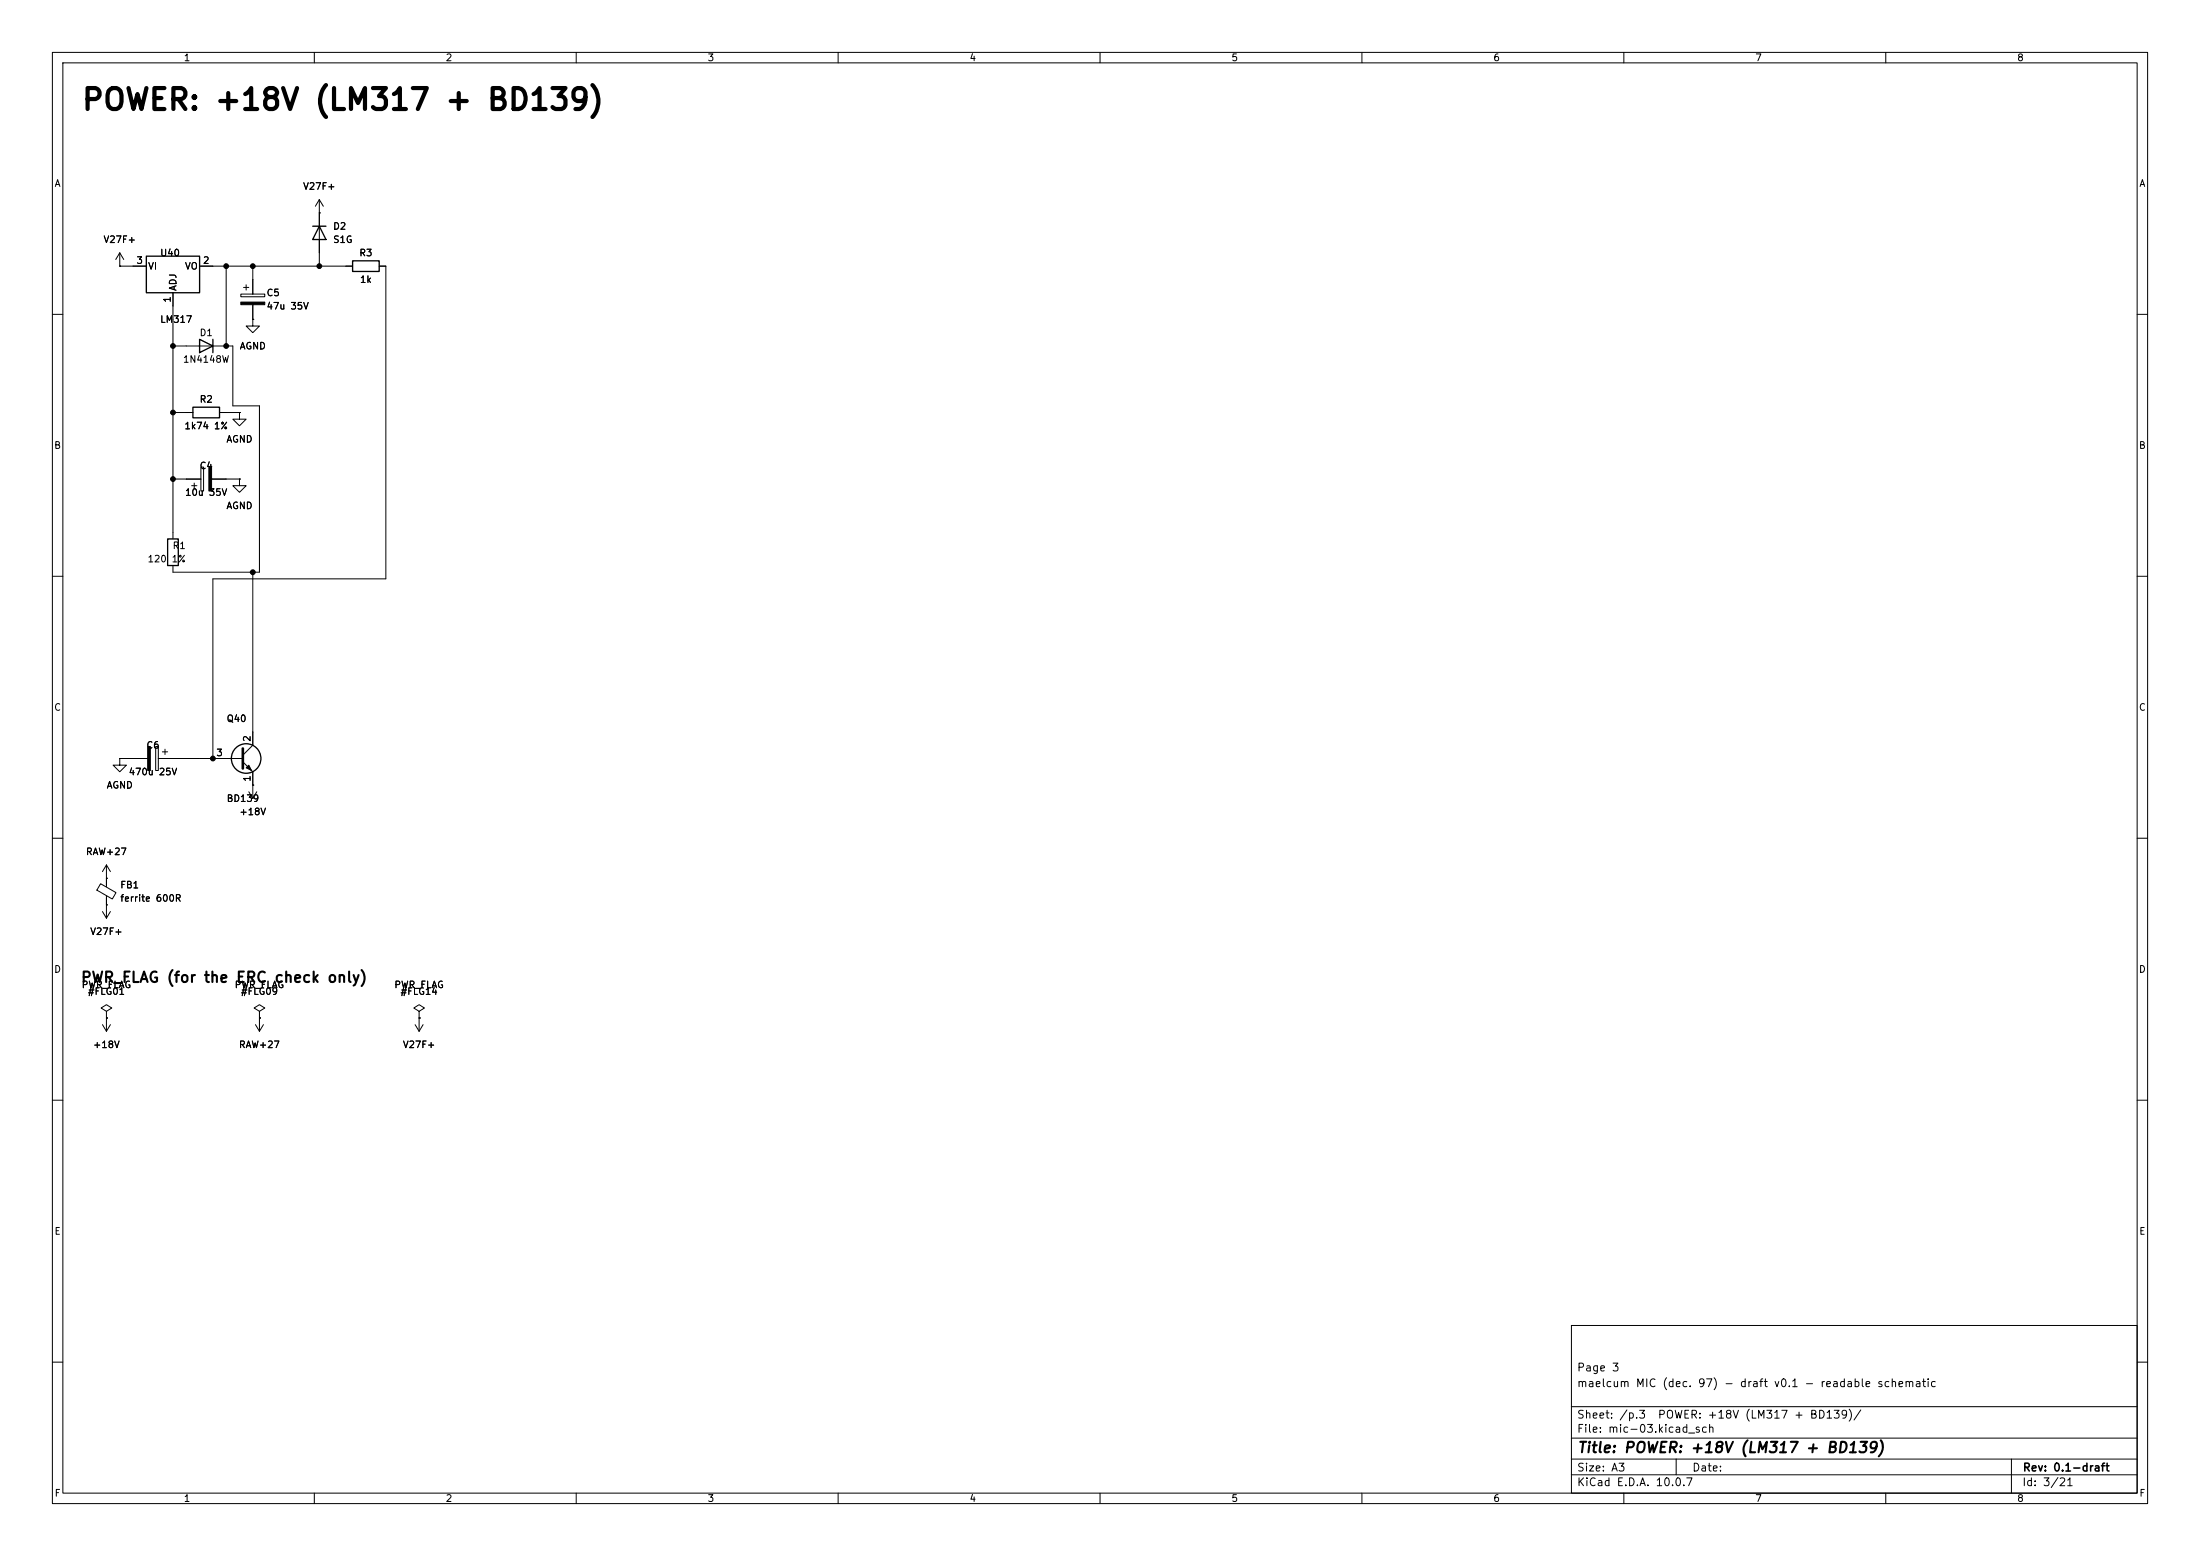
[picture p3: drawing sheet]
(kicad_sch
 (version 20260101)
 (generator "eeschema")
 (generator_version "10.0")
 (paper "A3")
 (title_block
  (title "POWER: +18V (LM317 + BD139)")
  (rev "0.1-draft")
  (comment 1 "maelcum MIC (dec. 97) - draft v0.1 - readable schematic")
  (comment 2 "Page 3"))
 (lib_symbols
  (symbol
   "Regulator_Linear:LM317_TO-220"
   (pin_names
    (offset 0.254)) (exclude_from_sim no) (in_bom yes) (on_board yes)
   (in_pos_files yes)
   (duplicate_pin_numbers_are_jumpers no)
   (property
    "Reference"
    "U" (at -3.81 3.175 0) (show_name no) (do_not_autoplace no) (effects (font (size 1.27 1.27))))
   (property
    "Value"
    "LM317_TO-220" (at 0 3.175 0) (show_name no) (do_not_autoplace no) (effects (font (size 1.27 1.27)) (justify left)))
   (property
    "Footprint"
    "Package_TO_SOT_THT:TO-220-3_Vertical" (at 0 6.35 0) (show_name no) (do_not_autoplace no) (hide yes) (effects (font (size 1.27 1.27)
    (italic yes))))
   (property
    "Datasheet"
    "http://www.ti.com/lit/ds/symlink/lm317.pdf" (at 0 0 0) (show_name no) (do_not_autoplace no) (hide yes) (effects (font (size 1.27 1.27))))
   (property
    "Description"
    "1.5A 35V Adjustable Linear Regulator, TO-220" (at 0 0 0) (show_name no) (do_not_autoplace no) (hide yes) (effects (font (size 1.27 1.27))))
   (property
    "ki_keywords"
    "Adjustable Voltage Regulator 1A Positive" (at 0 0 0) (show_name no) (do_not_autoplace no) (hide yes) (effects (font (size 1.27 1.27))))
   (property
    "ki_fp_filters"
    "TO?220*" (at 0 0 0) (show_name no) (do_not_autoplace no) (hide yes) (effects (font (size 1.27 1.27))))
   (symbol
    "LM317_TO-220_0_1"
    (rectangle (start -5.08 1.905) (end 5.08 -5.08) (stroke (width 0.254) (type default)) (fill (type background))))
   (symbol
    "LM317_TO-220_1_1"
    (pin
    input
    line (at 0 -7.62 90) (length 2.54) (name
    "ADJ" (effects (font (size 1.27 1.27)))) (number
    "1" (effects (font (size 1.27 1.27)))))
    (pin
    power_out
    line (at 7.62 0 180) (length 2.54) (name
    "VO" (effects (font (size 1.27 1.27)))) (number
    "2" (effects (font (size 1.27 1.27)))))
    (pin
    power_in
    line (at -7.62 0 0) (length 2.54) (name
    "VI" (effects (font (size 1.27 1.27)))) (number
    "3" (effects (font (size 1.27 1.27))))))
   (embedded_fonts no))
  (symbol
   "Diode:1N4148W"
   (pin_numbers (hide yes))
   (pin_names (hide yes)) (exclude_from_sim no) (in_bom yes) (on_board yes)
   (in_pos_files yes)
   (duplicate_pin_numbers_are_jumpers no)
   (property
    "Reference"
    "D" (at 0 2.54 0) (show_name no) (do_not_autoplace no) (effects (font (size 1.27 1.27))))
   (property
    "Value"
    "1N4148W" (at 0 -2.54 0) (show_name no) (do_not_autoplace no) (effects (font (size 1.27 1.27))))
   (property
    "Footprint"
    "Diode_SMD:D_SOD-123" (at 0 -4.445 0) (show_name no) (do_not_autoplace no) (hide yes) (effects (font (size 1.27 1.27))))
   (property
    "Datasheet"
    "https://www.vishay.com/docs/85748/1n4148w.pdf" (at 0 0 0) (show_name no) (do_not_autoplace no) (hide yes) (effects (font (size 1.27 1.27))))
   (property
    "Description"
    "75V 0.15A Fast Switching Diode, SOD-123" (at 0 0 0) (show_name no) (do_not_autoplace no) (hide yes) (effects (font (size 1.27 1.27))))
   (property
    "Sim.Device"
    "D" (at 0 0 0) (show_name no) (do_not_autoplace no) (hide yes) (effects (font (size 1.27 1.27))))
   (property
    "Sim.Pins"
    "1=K 2=A" (at 0 0 0) (show_name no) (do_not_autoplace no) (hide yes) (effects (font (size 1.27 1.27))))
   (property
    "ki_keywords"
    "diode" (at 0 0 0) (show_name no) (do_not_autoplace no) (hide yes) (effects (font (size 1.27 1.27))))
   (property
    "ki_fp_filters"
    "D*SOD?123*" (at 0 0 0) (show_name no) (do_not_autoplace no) (hide yes) (effects (font (size 1.27 1.27))))
   (symbol
    "1N4148W_0_1"
    (polyline (pts (xy -1.27 1.27) (xy -1.27 -1.27)) (stroke (width 0.254) (type default)) (fill (type none)))
    (polyline (pts (xy 1.27 1.27) (xy 1.27 -1.27) (xy -1.27 0) (xy 1.27 1.27)) (stroke (width 0.254) (type default)) (fill (type none)))
    (polyline (pts (xy 1.27 0) (xy -1.27 0)) (stroke (width 0) (type default)) (fill (type none))))
   (symbol
    "1N4148W_1_1"
    (pin
    passive
    line (at -3.81 0 0) (length 2.54) (name
    "K" (effects (font (size 1.27 1.27)))) (number
    "1" (effects (font (size 1.27 1.27)))))
    (pin
    passive
    line (at 3.81 0 180) (length 2.54) (name
    "A" (effects (font (size 1.27 1.27)))) (number
    "2" (effects (font (size 1.27 1.27))))))
   (embedded_fonts no))
  (symbol
   "Device:R"
   (pin_numbers (hide yes))
   (pin_names
    (offset 0)) (exclude_from_sim no) (in_bom yes) (on_board yes)
   (in_pos_files yes)
   (duplicate_pin_numbers_are_jumpers no)
   (property
    "Reference"
    "R" (at 2.032 0 90) (show_name no) (do_not_autoplace no) (effects (font (size 1.27 1.27))))
   (property
    "Value"
    "R" (at 0 0 90) (show_name no) (do_not_autoplace no) (effects (font (size 1.27 1.27))))
   (property
    "Footprint"
    "" (at -1.778 0 90) (show_name no) (do_not_autoplace no) (hide yes) (effects (font (size 1.27 1.27))))
   (property
    "Datasheet"
    "" (at 0 0 0) (show_name no) (do_not_autoplace no) (hide yes) (effects (font (size 1.27 1.27))))
   (property
    "Description"
    "Resistor" (at 0 0 0) (show_name no) (do_not_autoplace no) (hide yes) (effects (font (size 1.27 1.27))))
   (property
    "ki_keywords"
    "R res resistor" (at 0 0 0) (show_name no) (do_not_autoplace no) (hide yes) (effects (font (size 1.27 1.27))))
   (property
    "ki_fp_filters"
    "R_*" (at 0 0 0) (show_name no) (do_not_autoplace no) (hide yes) (effects (font (size 1.27 1.27))))
   (symbol
    "R_0_1"
    (rectangle (start -1.016 -2.54) (end 1.016 2.54) (stroke (width 0.254) (type default)) (fill (type none))))
   (symbol
    "R_1_1"
    (pin
    passive
    line (at 0 3.81 270) (length 1.27) (name
    "" (effects (font (size 1.27 1.27)))) (number
    "1" (effects (font (size 1.27 1.27)))))
    (pin
    passive
    line (at 0 -3.81 90) (length 1.27) (name
    "" (effects (font (size 1.27 1.27)))) (number
    "2" (effects (font (size 1.27 1.27))))))
   (embedded_fonts no))
  (symbol
   "Device:C_Polarized"
   (pin_numbers (hide yes))
   (pin_names
    (offset 0.254)) (exclude_from_sim no) (in_bom yes) (on_board yes)
   (in_pos_files yes)
   (duplicate_pin_numbers_are_jumpers no)
   (property
    "Reference"
    "C" (at 0.635 2.54 0) (show_name no) (do_not_autoplace no) (effects (font (size 1.27 1.27)) (justify left)))
   (property
    "Value"
    "C_Polarized" (at 0.635 -2.54 0) (show_name no) (do_not_autoplace no) (effects (font (size 1.27 1.27)) (justify left)))
   (property
    "Footprint"
    "" (at 0.9652 -3.81 0) (show_name no) (do_not_autoplace no) (hide yes) (effects (font (size 1.27 1.27))))
   (property
    "Datasheet"
    "" (at 0 0 0) (show_name no) (do_not_autoplace no) (hide yes) (effects (font (size 1.27 1.27))))
   (property
    "Description"
    "Polarized capacitor" (at 0 0 0) (show_name no) (do_not_autoplace no) (hide yes) (effects (font (size 1.27 1.27))))
   (property
    "ki_keywords"
    "cap capacitor" (at 0 0 0) (show_name no) (do_not_autoplace no) (hide yes) (effects (font (size 1.27 1.27))))
   (property
    "ki_fp_filters"
    "CP_*" (at 0 0 0) (show_name no) (do_not_autoplace no) (hide yes) (effects (font (size 1.27 1.27))))
   (symbol
    "C_Polarized_0_1"
    (rectangle (start -2.286 0.508) (end 2.286 1.016) (stroke (width 0) (type default)) (fill (type none)))
    (polyline (pts (xy -1.778 2.286) (xy -0.762 2.286)) (stroke (width 0) (type default)) (fill (type none)))
    (polyline (pts (xy -1.27 2.794) (xy -1.27 1.778)) (stroke (width 0) (type default)) (fill (type none)))
    (rectangle (start 2.286 -0.508) (end -2.286 -1.016) (stroke (width 0) (type default)) (fill (type outline))))
   (symbol
    "C_Polarized_1_1"
    (pin
    passive
    line (at 0 3.81 270) (length 2.794) (name
    "" (effects (font (size 1.27 1.27)))) (number
    "1" (effects (font (size 1.27 1.27)))))
    (pin
    passive
    line (at 0 -3.81 90) (length 2.794) (name
    "" (effects (font (size 1.27 1.27)))) (number
    "2" (effects (font (size 1.27 1.27))))))
   (embedded_fonts no))
  (symbol
   "power:GND"
   (power global)
   (pin_numbers (hide yes))
   (pin_names
    (offset 0) (hide yes)) (exclude_from_sim no) (in_bom yes) (on_board yes)
   (in_pos_files yes)
   (duplicate_pin_numbers_are_jumpers no)
   (property
    "Reference"
    "#PWR" (at 0 -6.35 0) (show_name no) (do_not_autoplace no) (hide yes) (effects (font (size 1.27 1.27))))
   (property
    "Value"
    "GND" (at 0 -3.81 0) (show_name no) (do_not_autoplace no) (effects (font (size 1.27 1.27))))
   (property
    "Footprint"
    "" (at 0 0 0) (show_name no) (do_not_autoplace no) (hide yes) (effects (font (size 1.27 1.27))))
   (property
    "Datasheet"
    "" (at 0 0 0) (show_name no) (do_not_autoplace no) (hide yes) (effects (font (size 1.27 1.27))))
   (property
    "Description"
    "Power symbol creates a global label with name \"GND\" , ground" (at 0 0 0) (show_name no) (do_not_autoplace no) (hide yes) (effects (font (size 1.27 1.27))))
   (property
    "ki_keywords"
    "global power" (at 0 0 0) (show_name no) (do_not_autoplace no) (hide yes) (effects (font (size 1.27 1.27))))
   (symbol
    "GND_0_1"
    (polyline (pts (xy 0 0) (xy 0 -1.27) (xy 1.27 -1.27) (xy 0 -2.54) (xy -1.27 -1.27) (xy 0 -1.27)) (stroke (width 0) (type default)) (fill (type none))))
   (symbol
    "GND_1_1"
    (pin
    power_in
    line (at 0 0 270) (length 0) (name
    "" (effects (font (size 1.27 1.27)))) (number
    "1" (effects (font (size 1.27 1.27))))))
   (embedded_fonts no))
  (symbol
   "Device:D"
   (pin_numbers (hide yes))
   (pin_names
    (offset 1.016) (hide yes)) (exclude_from_sim no) (in_bom yes) (on_board yes)
   (in_pos_files yes)
   (duplicate_pin_numbers_are_jumpers no)
   (property
    "Reference"
    "D" (at 0 2.54 0) (show_name no) (do_not_autoplace no) (effects (font (size 1.27 1.27))))
   (property
    "Value"
    "D" (at 0 -2.54 0) (show_name no) (do_not_autoplace no) (effects (font (size 1.27 1.27))))
   (property
    "Footprint"
    "" (at 0 0 0) (show_name no) (do_not_autoplace no) (hide yes) (effects (font (size 1.27 1.27))))
   (property
    "Datasheet"
    "" (at 0 0 0) (show_name no) (do_not_autoplace no) (hide yes) (effects (font (size 1.27 1.27))))
   (property
    "Description"
    "Diode" (at 0 0 0) (show_name no) (do_not_autoplace no) (hide yes) (effects (font (size 1.27 1.27))))
   (property
    "Sim.Device"
    "D" (at 0 0 0) (show_name no) (do_not_autoplace no) (hide yes) (effects (font (size 1.27 1.27))))
   (property
    "Sim.Pins"
    "1=K 2=A" (at 0 0 0) (show_name no) (do_not_autoplace no) (hide yes) (effects (font (size 1.27 1.27))))
   (property
    "ki_keywords"
    "diode" (at 0 0 0) (show_name no) (do_not_autoplace no) (hide yes) (effects (font (size 1.27 1.27))))
   (property
    "ki_fp_filters"
    "TO-???* *_Diode_* *SingleDiode* D_*" (at 0 0 0) (show_name no) (do_not_autoplace no) (hide yes) (effects (font (size 1.27 1.27))))
   (symbol
    "D_0_1"
    (polyline (pts (xy -1.27 1.27) (xy -1.27 -1.27)) (stroke (width 0.254) (type default)) (fill (type none)))
    (polyline (pts (xy 1.27 1.27) (xy 1.27 -1.27) (xy -1.27 0) (xy 1.27 1.27)) (stroke (width 0.254) (type default)) (fill (type none)))
    (polyline (pts (xy 1.27 0) (xy -1.27 0)) (stroke (width 0) (type default)) (fill (type none))))
   (symbol
    "D_1_1"
    (pin
    passive
    line (at -3.81 0 0) (length 2.54) (name
    "K" (effects (font (size 1.27 1.27)))) (number
    "1" (effects (font (size 1.27 1.27)))))
    (pin
    passive
    line (at 3.81 0 180) (length 2.54) (name
    "A" (effects (font (size 1.27 1.27)))) (number
    "2" (effects (font (size 1.27 1.27))))))
   (embedded_fonts no))
  (symbol
   "power:+15V"
   (power global)
   (pin_numbers (hide yes))
   (pin_names
    (offset 0) (hide yes)) (exclude_from_sim no) (in_bom yes) (on_board yes)
   (in_pos_files yes)
   (duplicate_pin_numbers_are_jumpers no)
   (property
    "Reference"
    "#PWR" (at 0 -3.81 0) (show_name no) (do_not_autoplace no) (hide yes) (effects (font (size 1.27 1.27))))
   (property
    "Value"
    "+15V" (at 0 3.556 0) (show_name no) (do_not_autoplace no) (effects (font (size 1.27 1.27))))
   (property
    "Footprint"
    "" (at 0 0 0) (show_name no) (do_not_autoplace no) (hide yes) (effects (font (size 1.27 1.27))))
   (property
    "Datasheet"
    "" (at 0 0 0) (show_name no) (do_not_autoplace no) (hide yes) (effects (font (size 1.27 1.27))))
   (property
    "Description"
    "Power symbol creates a global label with name \"+15V\"" (at 0 0 0) (show_name no) (do_not_autoplace no) (hide yes) (effects (font (size 1.27 1.27))))
   (property
    "ki_keywords"
    "global power" (at 0 0 0) (show_name no) (do_not_autoplace no) (hide yes) (effects (font (size 1.27 1.27))))
   (symbol
    "+15V_0_1"
    (polyline (pts (xy -0.762 1.27) (xy 0 2.54)) (stroke (width 0) (type default)) (fill (type none)))
    (polyline (pts (xy 0 2.54) (xy 0.762 1.27)) (stroke (width 0) (type default)) (fill (type none)))
    (polyline (pts (xy 0 0) (xy 0 2.54)) (stroke (width 0) (type default)) (fill (type none))))
   (symbol
    "+15V_1_1"
    (pin
    power_in
    line (at 0 0 90) (length 0) (name
    "" (effects (font (size 1.27 1.27)))) (number
    "1" (effects (font (size 1.27 1.27))))))
   (embedded_fonts no))
  (symbol
   "Transistor_BJT:BD139"
   (pin_names
    (offset 0) (hide yes)) (exclude_from_sim no) (in_bom yes) (on_board yes)
   (in_pos_files yes)
   (duplicate_pin_numbers_are_jumpers no)
   (property
    "Reference"
    "Q" (at 5.08 1.905 0) (show_name no) (do_not_autoplace no) (effects (font (size 1.27 1.27)) (justify left)))
   (property
    "Value"
    "BD139" (at 5.08 0 0) (show_name no) (do_not_autoplace no) (effects (font (size 1.27 1.27)) (justify left)))
   (property
    "Footprint"
    "Package_TO_SOT_THT:TO-126-3_Vertical" (at 5.08 -1.905 0) (show_name no) (do_not_autoplace no) (hide yes) (effects (font (size 1.27 1.27)
    (italic yes)) (justify left)))
   (property
    "Datasheet"
    "http://www.st.com/internet/com/TECHNICAL_RESOURCES/TECHNICAL_LITERATURE/DATASHEET/CD00001225.pdf" (at 0 0 0) (show_name no) (do_not_autoplace no) (hide yes) (effects (font (size 1.27 1.27)) (justify left)))
   (property
    "Description"
    "1.5A Ic, 80V Vce, Low Voltage Transistor, TO-126" (at 0 0 0) (show_name no) (do_not_autoplace no) (hide yes) (effects (font (size 1.27 1.27))))
   (property
    "Sim.Device"
    "NPN" (at 0 0 0) (show_name no) (do_not_autoplace no) (hide yes) (effects (font (size 1.27 1.27))))
   (property
    "Sim.Pins"
    "1=E 2=C 3=B" (at 0 0 0) (show_name no) (do_not_autoplace no) (hide yes) (effects (font (size 1.27 1.27))))
   (property
    "ki_keywords"
    "Low Voltage Transistor" (at 0 0 0) (show_name no) (do_not_autoplace no) (hide yes) (effects (font (size 1.27 1.27))))
   (symbol
    "BD139_0_1"
    (polyline (pts (xy -2.54 0) (xy 0.635 0)) (stroke (width 0) (type default)) (fill (type none)))
    (polyline (pts (xy 0.635 1.905) (xy 0.635 -1.905)) (stroke (width 0.508) (type default)) (fill (type none)))
    (circle (center 1.27 0) (radius 2.8194) (stroke (width 0.254) (type default)) (fill (type none))))
   (symbol
    "BD139_1_1"
    (polyline (pts (xy 0.635 0.635) (xy 2.54 2.54)) (stroke (width 0) (type default)) (fill (type none)))
    (polyline (pts (xy 0.635 -0.635) (xy 2.54 -2.54)) (stroke (width 0) (type default)) (fill (type none)))
    (polyline (pts (xy 1.27 -1.778) (xy 1.778 -1.27) (xy 2.286 -2.286) (xy 1.27 -1.778)) (stroke (width 0) (type default)) (fill (type outline)))
    (pin
    passive
    line (at 2.54 -5.08 90) (length 2.54) (name
    "E" (effects (font (size 1.27 1.27)))) (number
    "1" (effects (font (size 1.27 1.27)))))
    (pin
    passive
    line (at 2.54 5.08 270) (length 2.54) (name
    "C" (effects (font (size 1.27 1.27)))) (number
    "2" (effects (font (size 1.27 1.27)))))
    (pin
    input
    line (at -5.08 0 0) (length 2.54) (name
    "B" (effects (font (size 1.27 1.27)))) (number
    "3" (effects (font (size 1.27 1.27))))))
   (embedded_fonts no)
   (property
    "ki_fp_filters"
    "TO?126*" (at 0 0 0) (show_name no) (do_not_autoplace no) (hide yes) (effects (font (size 1.27 1.27)))))
  (symbol
   "Device:FerriteBead_Small"
   (pin_numbers (hide yes))
   (pin_names
    (offset 0)) (exclude_from_sim no) (in_bom yes) (on_board yes)
   (in_pos_files yes)
   (duplicate_pin_numbers_are_jumpers no)
   (property
    "Reference"
    "FB" (at 1.905 1.27 0) (show_name no) (do_not_autoplace no) (effects (font (size 1.27 1.27)) (justify left)))
   (property
    "Value"
    "FerriteBead_Small" (at 1.905 -1.27 0) (show_name no) (do_not_autoplace no) (effects (font (size 1.27 1.27)) (justify left)))
   (property
    "Footprint"
    "" (at -1.778 0 90) (show_name no) (do_not_autoplace no) (hide yes) (effects (font (size 1.27 1.27))))
   (property
    "Datasheet"
    "" (at 0 0 0) (show_name no) (do_not_autoplace no) (hide yes) (effects (font (size 1.27 1.27))))
   (property
    "Description"
    "Ferrite bead, small symbol" (at 0 0 0) (show_name no) (do_not_autoplace no) (hide yes) (effects (font (size 1.27 1.27))))
   (property
    "ki_keywords"
    "L ferrite bead inductor filter" (at 0 0 0) (show_name no) (do_not_autoplace no) (hide yes) (effects (font (size 1.27 1.27))))
   (property
    "ki_fp_filters"
    "Inductor_* L_* *Ferrite*" (at 0 0 0) (show_name no) (do_not_autoplace no) (hide yes) (effects (font (size 1.27 1.27))))
   (symbol
    "FerriteBead_Small_0_1"
    (polyline (pts (xy -1.8288 0.2794) (xy -1.1176 1.4986) (xy 1.8288 -0.2032) (xy 1.1176 -1.4224) (xy -1.8288 0.2794)) (stroke (width 0) (type default)) (fill (type none)))
    (polyline (pts (xy 0 0.889) (xy 0 1.2954)) (stroke (width 0) (type default)) (fill (type none)))
    (polyline (pts (xy 0 -1.27) (xy 0 -0.7874)) (stroke (width 0) (type default)) (fill (type none))))
   (symbol
    "FerriteBead_Small_1_1"
    (pin
    passive
    line (at 0 2.54 270) (length 1.27) (name
    "" (effects (font (size 1.27 1.27)))) (number
    "1" (effects (font (size 1.27 1.27)))))
    (pin
    passive
    line (at 0 -2.54 90) (length 1.27) (name
    "" (effects (font (size 1.27 1.27)))) (number
    "2" (effects (font (size 1.27 1.27))))))
   (embedded_fonts no))
  (symbol
   "power:PWR_FLAG"
   (power global)
   (pin_numbers (hide yes))
   (pin_names
    (offset 0) (hide yes)) (exclude_from_sim no) (in_bom yes) (on_board yes)
   (in_pos_files yes)
   (duplicate_pin_numbers_are_jumpers no)
   (property
    "Reference"
    "#FLG" (at 0 1.905 0) (show_name no) (do_not_autoplace no) (hide yes) (effects (font (size 1.27 1.27))))
   (property
    "Value"
    "PWR_FLAG" (at 0 3.81 0) (show_name no) (do_not_autoplace no) (effects (font (size 1.27 1.27))))
   (property
    "Footprint"
    "" (at 0 0 0) (show_name no) (do_not_autoplace no) (hide yes) (effects (font (size 1.27 1.27))))
   (property
    "Datasheet"
    "" (at 0 0 0) (show_name no) (do_not_autoplace no) (hide yes) (effects (font (size 1.27 1.27))))
   (property
    "Description"
    "Special symbol for telling ERC where power comes from" (at 0 0 0) (show_name no) (do_not_autoplace no) (hide yes) (effects (font (size 1.27 1.27))))
   (property
    "ki_keywords"
    "flag power" (at 0 0 0) (show_name no) (do_not_autoplace no) (hide yes) (effects (font (size 1.27 1.27))))
   (symbol
    "PWR_FLAG_0_0"
    (pin
    power_out
    line (at 0 0 90) (length 0) (name
    "" (effects (font (size 1.27 1.27)))) (number
    "1" (effects (font (size 1.27 1.27))))))
   (symbol
    "PWR_FLAG_0_1"
    (polyline (pts (xy 0 0) (xy 0 1.27) (xy -1.016 1.905) (xy 0 2.54) (xy 1.016 1.905) (xy 0 1.27)) (stroke (width 0) (type default)) (fill (type none))))
   (embedded_fonts no)))
 (text
  "POWER: +18V (LM317 + BD139)"
  (exclude_from_sim no)
  (at 15.24 21.59 0)
  (effects (font (size 4 4)
    (bold yes)) (justify left bottom)))
 (symbol
  (lib_id "Regulator_Linear:LM317_TO-220")
  (at 33.02 50.8 0)
  (unit 1)
  (body_style 1)
  (exclude_from_sim no)
  (in_bom yes)
  (on_board yes)
  (dnp no)
  (property
   "Reference"
   "U40" (at 30.48 48.26 0) (effects (font (size 1.27 1.27)) (justify left)))
  (property
   "Value"
   "LM317" (at 30.48 60.96 0) (effects (font (size 1.27 1.27)) (justify left)))
  (property
   "Footprint"
   "Package_TO_SOT_THT:TO-220-3_Vertical" (at 33.02 50.8 0) (effects (font (size 1.27 1.27)) (justify left) (hide yes)))
  (property
   "Datasheet"
   "" (at 33.02 50.8 0) (effects (font (size 1.27 1.27)) (justify left) (hide yes)))
  (pin
   "1")
  (pin
   "2")
  (pin
   "3")
  (instances (project
    "mic" (path
    "/5cabb6df-eb66-5854-b013-2a2de3529069/1c210a3e-bf9b-57e9-8def-6965a4151c68" (reference "U40") (unit 1)))))
 (wire
  (pts (xy 33.02 58.42) (xy 33.02 60.96))
  (stroke (width 0) (type default)))
 (symbol
  (lib_id "Diode:1N4148W")
  (at 39.37 66.04 180)
  (unit 1)
  (body_style 1)
  (exclude_from_sim no)
  (in_bom yes)
  (on_board yes)
  (dnp no)
  (property
   "Reference"
   "D1" (at 39.37 63.5 0) (effects (font (size 1.27 1.27))))
  (property
   "Value"
   "1N4148W" (at 39.37 68.58 0) (effects (font (size 1.27 1.27))))
  (property
   "Footprint"
   "Diode_SMD:D_SOD-123" (at 39.37 66.04 0) (effects (font (size 1.27 1.27)) (justify left) (hide yes)))
  (property
   "Datasheet"
   "" (at 39.37 66.04 0) (effects (font (size 1.27 1.27)) (justify left) (hide yes)))
  (property
   "Nota"
   "scarica Cadj" (at 39.37 66.04 0) (effects (font (size 1.27 1.27)) (justify left) (hide yes)))
  (pin
   "1")
  (pin
   "2")
  (instances (project
    "mic" (path
    "/5cabb6df-eb66-5854-b013-2a2de3529069/1c210a3e-bf9b-57e9-8def-6965a4151c68" (reference "D1") (unit 1)))))
 (symbol
  (lib_id "Device:R")
  (at 39.37 78.74 90)
  (unit 1)
  (body_style 1)
  (exclude_from_sim no)
  (in_bom yes)
  (on_board yes)
  (dnp no)
  (property
   "Reference"
   "R2" (at 39.37 76.2 90) (effects (font (size 1.27 1.27))))
  (property
   "Value"
   "1k74 1%" (at 39.37 81.28 90) (effects (font (size 1.27 1.27))))
  (property
   "Footprint"
   "Resistor_SMD:R_0805_2012Metric" (at 39.37 78.74 0) (effects (font (size 1.27 1.27)) (justify left) (hide yes)))
  (property
   "Datasheet"
   "" (at 39.37 78.74 0) (effects (font (size 1.27 1.27)) (justify left) (hide yes)))
  (property
   "Nota"
   "E96 1,74k = 19,4 V (fx-send NOTE punto 16)" (at 39.37 78.74 0) (effects (font (size 1.27 1.27)) (justify left) (hide yes)))
  (pin
   "1")
  (pin
   "2")
  (instances (project
    "mic" (path
    "/5cabb6df-eb66-5854-b013-2a2de3529069/1c210a3e-bf9b-57e9-8def-6965a4151c68" (reference "R2") (unit 1)))))
 (symbol
  (lib_id "Device:C_Polarized")
  (at 39.37 91.44 90)
  (unit 1)
  (body_style 1)
  (exclude_from_sim no)
  (in_bom yes)
  (on_board yes)
  (dnp no)
  (property
   "Reference"
   "C4" (at 39.37 88.9 90) (effects (font (size 1.27 1.27))))
  (property
   "Value"
   "10u 35V" (at 39.37 93.98 90) (effects (font (size 1.27 1.27))))
  (property
   "Footprint"
   "Capacitor_THT:CP_Radial_D5.0mm_P2.00mm" (at 39.37 91.44 0) (effects (font (size 1.27 1.27)) (justify left) (hide yes)))
  (property
   "Datasheet"
   "" (at 39.37 91.44 0) (effects (font (size 1.27 1.27)) (justify left) (hide yes)))
  (pin
   "1")
  (pin
   "2")
  (instances (project
    "mic" (path
    "/5cabb6df-eb66-5854-b013-2a2de3529069/1c210a3e-bf9b-57e9-8def-6965a4151c68" (reference "C4") (unit 1)))))
 (symbol
  (lib_id "Device:R")
  (at 33.02 105.41 180)
  (unit 1)
  (body_style 1)
  (exclude_from_sim no)
  (in_bom yes)
  (on_board yes)
  (dnp no)
  (property
   "Reference"
   "R1" (at 35.56 104.14 0) (effects (font (size 1.27 1.27)) (justify left)))
  (property
   "Value"
   "120 1%" (at 35.56 106.68 0) (effects (font (size 1.27 1.27)) (justify left)))
  (property
   "Footprint"
   "Resistor_SMD:R_0805_2012Metric" (at 33.02 105.41 0) (effects (font (size 1.27 1.27)) (justify left) (hide yes)))
  (property
   "Datasheet"
   "" (at 33.02 105.41 0) (effects (font (size 1.27 1.27)) (justify left) (hide yes)))
  (pin
   "1")
  (pin
   "2")
  (instances (project
    "mic" (path
    "/5cabb6df-eb66-5854-b013-2a2de3529069/1c210a3e-bf9b-57e9-8def-6965a4151c68" (reference "R1") (unit 1)))))
 (wire
  (pts (xy 33.02 60.96) (xy 33.02 66.04))
  (stroke (width 0) (type default)))
 (wire
  (pts (xy 33.02 66.04) (xy 35.56 66.04))
  (stroke (width 0) (type default)))
 (wire
  (pts (xy 33.02 66.04) (xy 33.02 78.74))
  (stroke (width 0) (type default)))
 (wire
  (pts (xy 33.02 78.74) (xy 35.56 78.74))
  (stroke (width 0) (type default)))
 (wire
  (pts (xy 33.02 78.74) (xy 33.02 91.44))
  (stroke (width 0) (type default)))
 (wire
  (pts (xy 33.02 91.44) (xy 35.56 91.44))
  (stroke (width 0) (type default)))
 (wire
  (pts (xy 33.02 91.44) (xy 33.02 101.6))
  (stroke (width 0) (type default)))
 (junction
  (at 33.02 66.04)
  (diameter 0)
  (color 0 0 0 0))
 (junction
  (at 33.02 78.74)
  (diameter 0)
  (color 0 0 0 0))
 (junction
  (at 33.02 91.44)
  (diameter 0)
  (color 0 0 0 0))
 (wire
  (pts (xy 43.18 78.74) (xy 45.72 78.74))
  (stroke (width 0) (type default)))
 (symbol
  (lib_id "power:GND")
  (at 45.72 78.74 0)
  (unit 1)
  (body_style 1)
  (exclude_from_sim no)
  (in_bom yes)
  (on_board yes)
  (dnp no)
  (property
   "Reference"
   "#PWR001" (at 45.72 78.74 0) (effects (font (size 1.27 1.27)) (justify left) (hide yes)))
  (property
   "Value"
   "AGND" (at 45.72 83.82 0) (effects (font (size 1.27 1.27))))
  (property
   "Footprint"
   "" (at 45.72 78.74 0) (effects (font (size 1.27 1.27)) (justify left) (hide yes)))
  (property
   "Datasheet"
   "" (at 45.72 78.74 0) (effects (font (size 1.27 1.27)) (justify left) (hide yes)))
  (pin
   "1")
  (instances (project
    "mic" (path
    "/5cabb6df-eb66-5854-b013-2a2de3529069/1c210a3e-bf9b-57e9-8def-6965a4151c68" (reference "#PWR001") (unit 1)))))
 (wire
  (pts (xy 43.18 91.44) (xy 45.72 91.44))
  (stroke (width 0) (type default)))
 (symbol
  (lib_id "power:GND")
  (at 45.72 91.44 0)
  (unit 1)
  (body_style 1)
  (exclude_from_sim no)
  (in_bom yes)
  (on_board yes)
  (dnp no)
  (property
   "Reference"
   "#PWR002" (at 45.72 91.44 0) (effects (font (size 1.27 1.27)) (justify left) (hide yes)))
  (property
   "Value"
   "AGND" (at 45.72 96.52 0) (effects (font (size 1.27 1.27))))
  (property
   "Footprint"
   "" (at 45.72 91.44 0) (effects (font (size 1.27 1.27)) (justify left) (hide yes)))
  (property
   "Datasheet"
   "" (at 45.72 91.44 0) (effects (font (size 1.27 1.27)) (justify left) (hide yes)))
  (pin
   "1")
  (instances (project
    "mic" (path
    "/5cabb6df-eb66-5854-b013-2a2de3529069/1c210a3e-bf9b-57e9-8def-6965a4151c68" (reference "#PWR002") (unit 1)))))
 (wire
  (pts (xy 40.64 50.8) (xy 43.18 50.8))
  (stroke (width 0) (type default)))
 (symbol
  (lib_id "Device:C_Polarized")
  (at 48.26 57.15 0)
  (unit 1)
  (body_style 1)
  (exclude_from_sim no)
  (in_bom yes)
  (on_board yes)
  (dnp no)
  (property
   "Reference"
   "C5" (at 50.8 55.88 0) (effects (font (size 1.27 1.27)) (justify left)))
  (property
   "Value"
   "47u 35V" (at 50.8 58.42 0) (effects (font (size 1.27 1.27)) (justify left)))
  (property
   "Footprint"
   "Capacitor_THT:CP_Radial_D6.3mm_P2.50mm" (at 48.26 57.15 0) (effects (font (size 1.27 1.27)) (justify left) (hide yes)))
  (property
   "Datasheet"
   "" (at 48.26 57.15 0) (effects (font (size 1.27 1.27)) (justify left) (hide yes)))
  (pin
   "1")
  (pin
   "2")
  (instances (project
    "mic" (path
    "/5cabb6df-eb66-5854-b013-2a2de3529069/1c210a3e-bf9b-57e9-8def-6965a4151c68" (reference "C5") (unit 1)))))
 (symbol
  (lib_id "Device:D")
  (at 60.96 44.45 270)
  (unit 1)
  (body_style 1)
  (exclude_from_sim no)
  (in_bom yes)
  (on_board yes)
  (dnp no)
  (property
   "Reference"
   "D2" (at 63.5 43.18 90) (effects (font (size 1.27 1.27)) (justify left)))
  (property
   "Value"
   "S1G" (at 63.5 45.72 90) (effects (font (size 1.27 1.27)) (justify left)))
  (property
   "Footprint"
   "Diode_SMD:D_SMA" (at 60.96 44.45 0) (effects (font (size 1.27 1.27)) (justify left) (hide yes)))
  (property
   "Datasheet"
   "" (at 60.96 44.45 0) (effects (font (size 1.27 1.27)) (justify left) (hide yes)))
  (property
   "Nota"
   "protezione inversa" (at 60.96 44.45 0) (effects (font (size 1.27 1.27)) (justify left) (hide yes)))
  (pin
   "1")
  (pin
   "2")
  (instances (project
    "mic" (path
    "/5cabb6df-eb66-5854-b013-2a2de3529069/1c210a3e-bf9b-57e9-8def-6965a4151c68" (reference "D2") (unit 1)))))
 (symbol
  (lib_id "Device:R")
  (at 69.85 50.8 90)
  (unit 1)
  (body_style 1)
  (exclude_from_sim no)
  (in_bom yes)
  (on_board yes)
  (dnp no)
  (property
   "Reference"
   "R3" (at 69.85 48.26 90) (effects (font (size 1.27 1.27))))
  (property
   "Value"
   "1k" (at 69.85 53.34 90) (effects (font (size 1.27 1.27))))
  (property
   "Footprint"
   "Resistor_SMD:R_0805_2012Metric" (at 69.85 50.8 0) (effects (font (size 1.27 1.27)) (justify left) (hide yes)))
  (property
   "Datasheet"
   "" (at 69.85 50.8 0) (effects (font (size 1.27 1.27)) (justify left) (hide yes)))
  (property
   "Nota"
   "NOTA: cap-moltiplicatore come il FX-SEND (~50 mA)" (at 69.85 50.8 0) (effects (font (size 1.27 1.27)) (justify left) (hide yes)))
  (pin
   "1")
  (pin
   "2")
  (instances (project
    "mic" (path
    "/5cabb6df-eb66-5854-b013-2a2de3529069/1c210a3e-bf9b-57e9-8def-6965a4151c68" (reference "R3") (unit 1)))))
 (wire
  (pts (xy 43.18 50.8) (xy 48.26 50.8))
  (stroke (width 0) (type default)))
 (wire
  (pts (xy 48.26 50.8) (xy 48.26 53.34))
  (stroke (width 0) (type default)))
 (wire
  (pts (xy 48.26 50.8) (xy 60.96 50.8))
  (stroke (width 0) (type default)))
 (wire
  (pts (xy 60.96 50.8) (xy 60.96 48.26))
  (stroke (width 0) (type default)))
 (wire
  (pts (xy 60.96 50.8) (xy 66.04 50.8))
  (stroke (width 0) (type default)))
 (junction
  (at 48.26 50.8)
  (diameter 0)
  (color 0 0 0 0))
 (junction
  (at 60.96 50.8)
  (diameter 0)
  (color 0 0 0 0))
 (symbol
  (lib_id "power:GND")
  (at 48.26 60.96 0)
  (unit 1)
  (body_style 1)
  (exclude_from_sim no)
  (in_bom yes)
  (on_board yes)
  (dnp no)
  (property
   "Reference"
   "#PWR003" (at 48.26 60.96 0) (effects (font (size 1.27 1.27)) (justify left) (hide yes)))
  (property
   "Value"
   "AGND" (at 48.26 66.04 0) (effects (font (size 1.27 1.27))))
  (property
   "Footprint"
   "" (at 48.26 60.96 0) (effects (font (size 1.27 1.27)) (justify left) (hide yes)))
  (property
   "Datasheet"
   "" (at 48.26 60.96 0) (effects (font (size 1.27 1.27)) (justify left) (hide yes)))
  (pin
   "1")
  (instances (project
    "mic" (path
    "/5cabb6df-eb66-5854-b013-2a2de3529069/1c210a3e-bf9b-57e9-8def-6965a4151c68" (reference "#PWR003") (unit 1)))))
 (symbol
  (lib_id "power:+15V")
  (at 60.96 40.64 0)
  (unit 1)
  (body_style 1)
  (exclude_from_sim no)
  (in_bom yes)
  (on_board yes)
  (dnp no)
  (property
   "Reference"
   "#PWR004" (at 60.96 40.64 0) (effects (font (size 1.27 1.27)) (justify left) (hide yes)))
  (property
   "Value"
   "V27F+" (at 60.96 35.56 0) (effects (font (size 1.27 1.27))))
  (property
   "Footprint"
   "" (at 60.96 40.64 0) (effects (font (size 1.27 1.27)) (justify left) (hide yes)))
  (property
   "Datasheet"
   "" (at 60.96 40.64 0) (effects (font (size 1.27 1.27)) (justify left) (hide yes)))
  (pin
   "1")
  (instances (project
    "mic" (path
    "/5cabb6df-eb66-5854-b013-2a2de3529069/1c210a3e-bf9b-57e9-8def-6965a4151c68" (reference "#PWR004") (unit 1)))))
 (wire
  (pts (xy 25.4 50.8) (xy 22.86 50.8))
  (stroke (width 0) (type default)))
 (symbol
  (lib_id "power:+15V")
  (at 22.86 50.8 0)
  (unit 1)
  (body_style 1)
  (exclude_from_sim no)
  (in_bom yes)
  (on_board yes)
  (dnp no)
  (property
   "Reference"
   "#PWR005" (at 22.86 50.8 0) (effects (font (size 1.27 1.27)) (justify left) (hide yes)))
  (property
   "Value"
   "V27F+" (at 22.86 45.72 0) (effects (font (size 1.27 1.27))))
  (property
   "Footprint"
   "" (at 22.86 50.8 0) (effects (font (size 1.27 1.27)) (justify left) (hide yes)))
  (property
   "Datasheet"
   "" (at 22.86 50.8 0) (effects (font (size 1.27 1.27)) (justify left) (hide yes)))
  (pin
   "1")
  (instances (project
    "mic" (path
    "/5cabb6df-eb66-5854-b013-2a2de3529069/1c210a3e-bf9b-57e9-8def-6965a4151c68" (reference "#PWR005") (unit 1)))))
 (symbol
  (lib_id "Transistor_BJT:BD139")
  (at 45.72 144.78 0)
  (unit 1)
  (body_style 1)
  (exclude_from_sim no)
  (in_bom yes)
  (on_board yes)
  (dnp no)
  (property
   "Reference"
   "Q40" (at 43.18 137.16 0) (effects (font (size 1.27 1.27)) (justify left)))
  (property
   "Value"
   "BD139" (at 43.18 152.4 0) (effects (font (size 1.27 1.27)) (justify left)))
  (property
   "Footprint"
   "Package_TO_SOT_THT:TO-126-3_Vertical" (at 45.72 144.78 0) (effects (font (size 1.27 1.27)) (justify left) (hide yes)))
  (property
   "Datasheet"
   "" (at 45.72 144.78 0) (effects (font (size 1.27 1.27)) (justify left) (hide yes)))
  (pin
   "1")
  (pin
   "2")
  (pin
   "3")
  (instances (project
    "mic" (path
    "/5cabb6df-eb66-5854-b013-2a2de3529069/1c210a3e-bf9b-57e9-8def-6965a4151c68" (reference "Q40") (unit 1)))))
 (symbol
  (lib_id "power:+15V")
  (at 48.26 149.86 180)
  (unit 1)
  (body_style 1)
  (exclude_from_sim no)
  (in_bom yes)
  (on_board yes)
  (dnp no)
  (property
   "Reference"
   "#PWR006" (at 48.26 149.86 0) (effects (font (size 1.27 1.27)) (justify left) (hide yes)))
  (property
   "Value"
   "+18V" (at 48.26 154.94 0) (effects (font (size 1.27 1.27))))
  (property
   "Footprint"
   "" (at 48.26 149.86 0) (effects (font (size 1.27 1.27)) (justify left) (hide yes)))
  (property
   "Datasheet"
   "" (at 48.26 149.86 0) (effects (font (size 1.27 1.27)) (justify left) (hide yes)))
  (pin
   "1")
  (instances (project
    "mic" (path
    "/5cabb6df-eb66-5854-b013-2a2de3529069/1c210a3e-bf9b-57e9-8def-6965a4151c68" (reference "#PWR006") (unit 1)))))
 (wire
  (pts (xy 40.64 144.78) (xy 38.1 144.78))
  (stroke (width 0) (type default)))
 (symbol
  (lib_id "Device:C_Polarized")
  (at 29.21 144.78 270)
  (unit 1)
  (body_style 1)
  (exclude_from_sim no)
  (in_bom yes)
  (on_board yes)
  (dnp no)
  (property
   "Reference"
   "C6" (at 29.21 142.24 90) (effects (font (size 1.27 1.27))))
  (property
   "Value"
   "470u 25V" (at 29.21 147.32 90) (effects (font (size 1.27 1.27))))
  (property
   "Footprint"
   "Capacitor_THT:CP_Radial_D8.0mm_P3.50mm" (at 29.21 144.78 0) (effects (font (size 1.27 1.27)) (justify left) (hide yes)))
  (property
   "Datasheet"
   "" (at 29.21 144.78 0) (effects (font (size 1.27 1.27)) (justify left) (hide yes)))
  (pin
   "1")
  (pin
   "2")
  (instances (project
    "mic" (path
    "/5cabb6df-eb66-5854-b013-2a2de3529069/1c210a3e-bf9b-57e9-8def-6965a4151c68" (reference "C6") (unit 1)))))
 (wire
  (pts (xy 38.1 144.78) (xy 33.02 144.78))
  (stroke (width 0) (type default)))
 (wire
  (pts (xy 25.4 144.78) (xy 22.86 144.78))
  (stroke (width 0) (type default)))
 (symbol
  (lib_id "power:GND")
  (at 22.86 144.78 0)
  (unit 1)
  (body_style 1)
  (exclude_from_sim no)
  (in_bom yes)
  (on_board yes)
  (dnp no)
  (property
   "Reference"
   "#PWR007" (at 22.86 144.78 0) (effects (font (size 1.27 1.27)) (justify left) (hide yes)))
  (property
   "Value"
   "AGND" (at 22.86 149.86 0) (effects (font (size 1.27 1.27))))
  (property
   "Footprint"
   "" (at 22.86 144.78 0) (effects (font (size 1.27 1.27)) (justify left) (hide yes)))
  (property
   "Datasheet"
   "" (at 22.86 144.78 0) (effects (font (size 1.27 1.27)) (justify left) (hide yes)))
  (pin
   "1")
  (instances (project
    "mic" (path
    "/5cabb6df-eb66-5854-b013-2a2de3529069/1c210a3e-bf9b-57e9-8def-6965a4151c68" (reference "#PWR007") (unit 1)))))
 (symbol
  (lib_id "Device:FerriteBead_Small")
  (at 20.32 170.18 0)
  (unit 1)
  (body_style 1)
  (exclude_from_sim no)
  (in_bom yes)
  (on_board yes)
  (dnp no)
  (property
   "Reference"
   "FB1" (at 22.86 168.91 0) (effects (font (size 1.27 1.27)) (justify left)))
  (property
   "Value"
   "ferrite 600R" (at 22.86 171.45 0) (effects (font (size 1.27 1.27)) (justify left)))
  (property
   "Footprint"
   "Inductor_SMD:L_1206_3216Metric" (at 20.32 170.18 0) (effects (font (size 1.27 1.27)) (justify left) (hide yes)))
  (property
   "Datasheet"
   "" (at 20.32 170.18 0) (effects (font (size 1.27 1.27)) (justify left) (hide yes)))
  (pin
   "1")
  (pin
   "2")
  (instances (project
    "mic" (path
    "/5cabb6df-eb66-5854-b013-2a2de3529069/1c210a3e-bf9b-57e9-8def-6965a4151c68" (reference "FB1") (unit 1)))))
 (symbol
  (lib_id "power:+15V")
  (at 20.32 167.64 0)
  (unit 1)
  (body_style 1)
  (exclude_from_sim no)
  (in_bom yes)
  (on_board yes)
  (dnp no)
  (property
   "Reference"
   "#PWR008" (at 20.32 167.64 0) (effects (font (size 1.27 1.27)) (justify left) (hide yes)))
  (property
   "Value"
   "RAW+27" (at 20.32 162.56 0) (effects (font (size 1.27 1.27))))
  (property
   "Footprint"
   "" (at 20.32 167.64 0) (effects (font (size 1.27 1.27)) (justify left) (hide yes)))
  (property
   "Datasheet"
   "" (at 20.32 167.64 0) (effects (font (size 1.27 1.27)) (justify left) (hide yes)))
  (pin
   "1")
  (instances (project
    "mic" (path
    "/5cabb6df-eb66-5854-b013-2a2de3529069/1c210a3e-bf9b-57e9-8def-6965a4151c68" (reference "#PWR008") (unit 1)))))
 (symbol
  (lib_id "power:+15V")
  (at 20.32 172.72 180)
  (unit 1)
  (body_style 1)
  (exclude_from_sim no)
  (in_bom yes)
  (on_board yes)
  (dnp no)
  (property
   "Reference"
   "#PWR009" (at 20.32 172.72 0) (effects (font (size 1.27 1.27)) (justify left) (hide yes)))
  (property
   "Value"
   "V27F+" (at 20.32 177.8 0) (effects (font (size 1.27 1.27))))
  (property
   "Footprint"
   "" (at 20.32 172.72 0) (effects (font (size 1.27 1.27)) (justify left) (hide yes)))
  (property
   "Datasheet"
   "" (at 20.32 172.72 0) (effects (font (size 1.27 1.27)) (justify left) (hide yes)))
  (pin
   "1")
  (instances (project
    "mic" (path
    "/5cabb6df-eb66-5854-b013-2a2de3529069/1c210a3e-bf9b-57e9-8def-6965a4151c68" (reference "#PWR009") (unit 1)))))
 (text
  "PWR_FLAG (for the ERC check only)"
  (exclude_from_sim no)
  (at 15.24 187.96 0)
  (effects (font (size 2 2)
    (bold yes)) (justify left bottom)))
 (symbol
  (lib_id "power:PWR_FLAG")
  (at 20.32 194.31 0)
  (unit 1)
  (body_style 1)
  (exclude_from_sim no)
  (in_bom no)
  (on_board no)
  (dnp no)
  (property
   "Reference"
   "#FLG01" (at 20.32 189.23 0) (effects (font (size 1.27 1.27))))
  (property
   "Value"
   "PWR_FLAG" (at 20.32 187.96 0) (effects (font (size 1.27 1.27))))
  (property
   "Footprint"
   "" (at 20.32 194.31 0) (effects (font (size 1.27 1.27)) (justify left) (hide yes)))
  (property
   "Datasheet"
   "" (at 20.32 194.31 0) (effects (font (size 1.27 1.27)) (justify left) (hide yes)))
  (pin
   "1")
  (instances (project
    "mic" (path
    "/5cabb6df-eb66-5854-b013-2a2de3529069/1c210a3e-bf9b-57e9-8def-6965a4151c68" (reference "#FLG01") (unit 1)))))
 (symbol
  (lib_id "power:+15V")
  (at 20.32 194.31 180)
  (unit 1)
  (body_style 1)
  (exclude_from_sim no)
  (in_bom yes)
  (on_board yes)
  (dnp no)
  (property
   "Reference"
   "#PWR010" (at 20.32 194.31 0) (effects (font (size 1.27 1.27)) (justify left) (hide yes)))
  (property
   "Value"
   "+18V" (at 20.32 199.39 0) (effects (font (size 1.27 1.27))))
  (property
   "Footprint"
   "" (at 20.32 194.31 0) (effects (font (size 1.27 1.27)) (justify left) (hide yes)))
  (property
   "Datasheet"
   "" (at 20.32 194.31 0) (effects (font (size 1.27 1.27)) (justify left) (hide yes)))
  (pin
   "1")
  (instances (project
    "mic" (path
    "/5cabb6df-eb66-5854-b013-2a2de3529069/1c210a3e-bf9b-57e9-8def-6965a4151c68" (reference "#PWR010") (unit 1)))))
 (symbol
  (lib_id "power:PWR_FLAG")
  (at 49.53 194.31 0)
  (unit 1)
  (body_style 1)
  (exclude_from_sim no)
  (in_bom no)
  (on_board no)
  (dnp no)
  (property
   "Reference"
   "#FLG09" (at 49.53 189.23 0) (effects (font (size 1.27 1.27))))
  (property
   "Value"
   "PWR_FLAG" (at 49.53 187.96 0) (effects (font (size 1.27 1.27))))
  (property
   "Footprint"
   "" (at 49.53 194.31 0) (effects (font (size 1.27 1.27)) (justify left) (hide yes)))
  (property
   "Datasheet"
   "" (at 49.53 194.31 0) (effects (font (size 1.27 1.27)) (justify left) (hide yes)))
  (pin
   "1")
  (instances (project
    "mic" (path
    "/5cabb6df-eb66-5854-b013-2a2de3529069/1c210a3e-bf9b-57e9-8def-6965a4151c68" (reference "#FLG09") (unit 1)))))
 (symbol
  (lib_id "power:+15V")
  (at 49.53 194.31 180)
  (unit 1)
  (body_style 1)
  (exclude_from_sim no)
  (in_bom yes)
  (on_board yes)
  (dnp no)
  (property
   "Reference"
   "#PWR011" (at 49.53 194.31 0) (effects (font (size 1.27 1.27)) (justify left) (hide yes)))
  (property
   "Value"
   "RAW+27" (at 49.53 199.39 0) (effects (font (size 1.27 1.27))))
  (property
   "Footprint"
   "" (at 49.53 194.31 0) (effects (font (size 1.27 1.27)) (justify left) (hide yes)))
  (property
   "Datasheet"
   "" (at 49.53 194.31 0) (effects (font (size 1.27 1.27)) (justify left) (hide yes)))
  (pin
   "1")
  (instances (project
    "mic" (path
    "/5cabb6df-eb66-5854-b013-2a2de3529069/1c210a3e-bf9b-57e9-8def-6965a4151c68" (reference "#PWR011") (unit 1)))))
 (symbol
  (lib_id "power:PWR_FLAG")
  (at 80.01 194.31 0)
  (unit 1)
  (body_style 1)
  (exclude_from_sim no)
  (in_bom no)
  (on_board no)
  (dnp no)
  (property
   "Reference"
   "#FLG14" (at 80.01 189.23 0) (effects (font (size 1.27 1.27))))
  (property
   "Value"
   "PWR_FLAG" (at 80.01 187.96 0) (effects (font (size 1.27 1.27))))
  (property
   "Footprint"
   "" (at 80.01 194.31 0) (effects (font (size 1.27 1.27)) (justify left) (hide yes)))
  (property
   "Datasheet"
   "" (at 80.01 194.31 0) (effects (font (size 1.27 1.27)) (justify left) (hide yes)))
  (pin
   "1")
  (instances (project
    "mic" (path
    "/5cabb6df-eb66-5854-b013-2a2de3529069/1c210a3e-bf9b-57e9-8def-6965a4151c68" (reference "#FLG14") (unit 1)))))
 (symbol
  (lib_id "power:+15V")
  (at 80.01 194.31 180)
  (unit 1)
  (body_style 1)
  (exclude_from_sim no)
  (in_bom yes)
  (on_board yes)
  (dnp no)
  (property
   "Reference"
   "#PWR012" (at 80.01 194.31 0) (effects (font (size 1.27 1.27)) (justify left) (hide yes)))
  (property
   "Value"
   "V27F+" (at 80.01 199.39 0) (effects (font (size 1.27 1.27))))
  (property
   "Footprint"
   "" (at 80.01 194.31 0) (effects (font (size 1.27 1.27)) (justify left) (hide yes)))
  (property
   "Datasheet"
   "" (at 80.01 194.31 0) (effects (font (size 1.27 1.27)) (justify left) (hide yes)))
  (pin
   "1")
  (instances (project
    "mic" (path
    "/5cabb6df-eb66-5854-b013-2a2de3529069/1c210a3e-bf9b-57e9-8def-6965a4151c68" (reference "#PWR012") (unit 1)))))
 (wire
  (pts (xy 43.18 50.8) (xy 43.18 66.04))
  (stroke (width 0) (type default)))
 (wire
  (pts (xy 43.18 66.04) (xy 44.45 66.04))
  (stroke (width 0) (type default)))
 (wire
  (pts (xy 44.45 66.04) (xy 44.45 77.47))
  (stroke (width 0) (type default)))
 (wire
  (pts (xy 44.45 77.47) (xy 49.53 77.47))
  (stroke (width 0) (type default)))
 (wire
  (pts (xy 49.53 77.47) (xy 49.53 109.22))
  (stroke (width 0) (type default)))
 (wire
  (pts (xy 49.53 109.22) (xy 33.02 109.22))
  (stroke (width 0) (type default)))
 (wire
  (pts (xy 48.26 109.22) (xy 48.26 139.7))
  (stroke (width 0) (type default)))
 (wire
  (pts (xy 40.64 144.78) (xy 40.64 110.49))
  (stroke (width 0) (type default)))
 (wire
  (pts (xy 40.64 110.49) (xy 73.66 110.49))
  (stroke (width 0) (type default)))
 (wire
  (pts (xy 73.66 110.49) (xy 73.66 50.8))
  (stroke (width 0) (type default)))
 (junction
  (at 43.18 66.04)
  (diameter 0)
  (color 0 0 0 0))
 (junction
  (at 48.26 109.22)
  (diameter 0)
  (color 0 0 0 0))
 (junction
  (at 43.18 50.8)
  (diameter 0)
  (color 0 0 0 0))
 (junction
  (at 40.64 144.78)
  (diameter 0)
  (color 0 0 0 0)))
